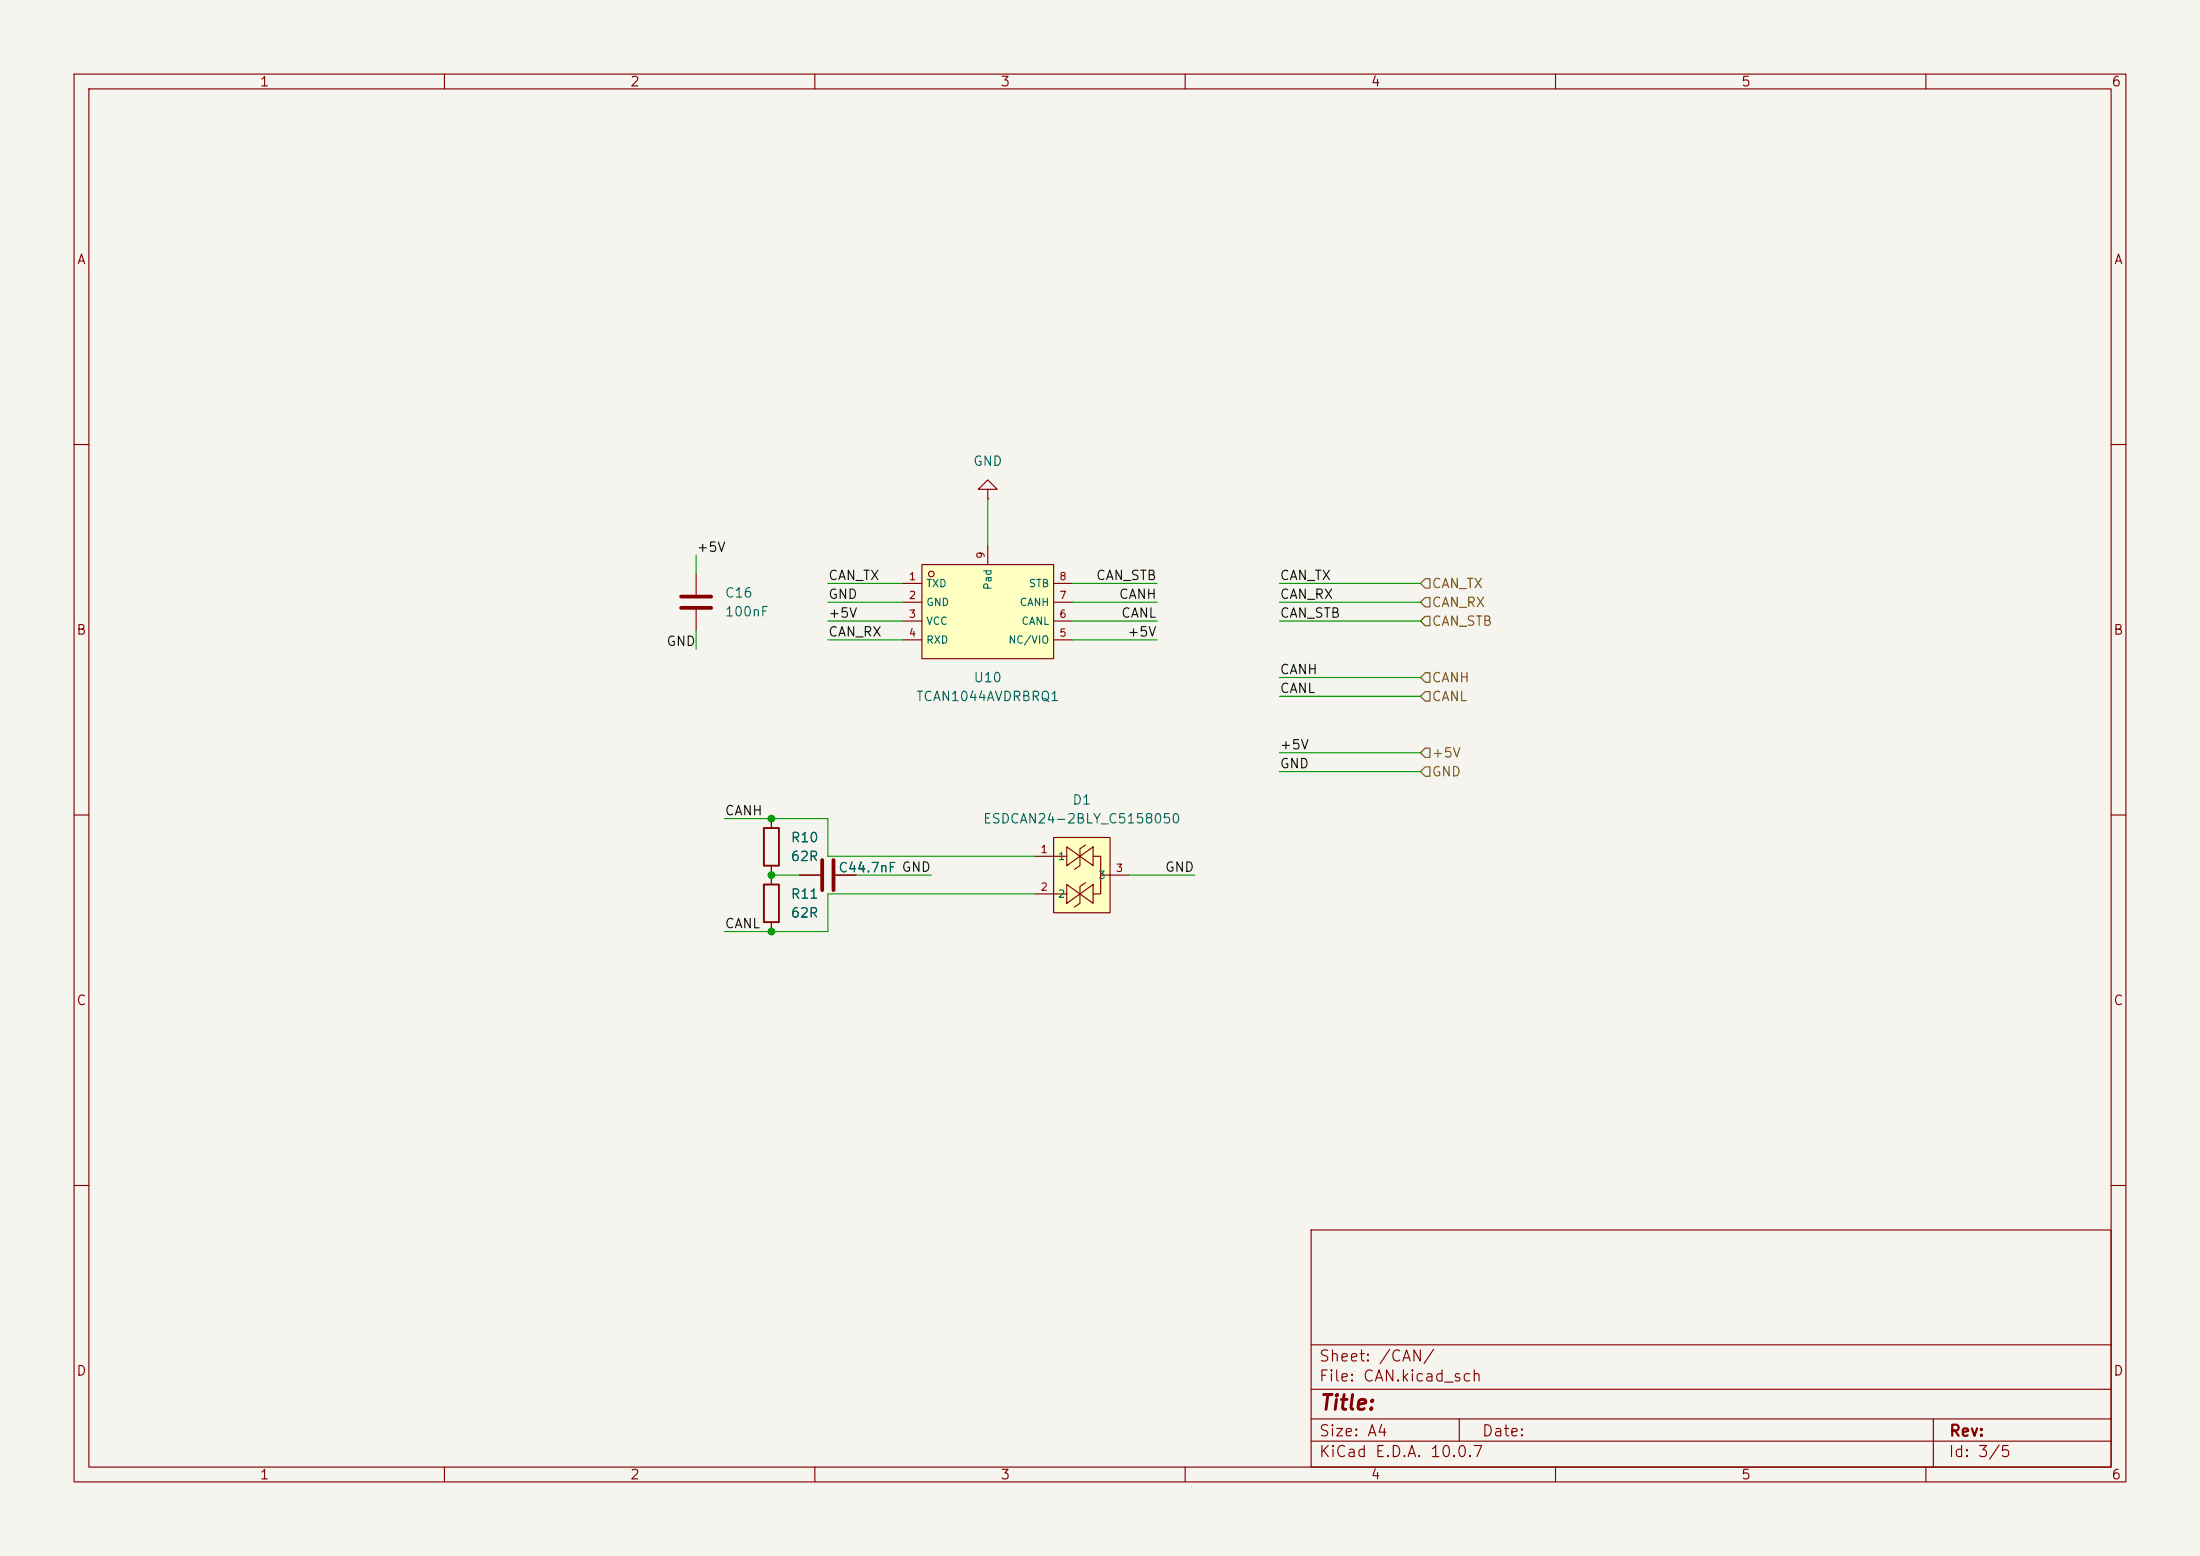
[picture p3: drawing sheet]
<svg xmlns="http://www.w3.org/2000/svg" width="297mm" height="210mm" viewBox="0 0 297 210" stroke-linecap="round" stroke-linejoin="round" font-family="sans-serif">
<path d="M0 0h297v210h-297z" fill="#f5f4ef" stroke="#f5f4ef" stroke-width=".14"/>
<g fill="none" stroke="#840000" stroke-width=".15">
<path d="M10 10h277v190h-277zM12 12h273v186h-273zM60 10v2M110 10v2M160 10v2M210 10v2M260 10v2M10 60h2M94 77.5v2.8M133.3 66h1.3l-1.3-1.2-1.2 1.2h1.2v1.3M133.3 67.3h.1M285 60h2"/>
<path d="M94 82.3v2.8M10 110h2M104.1 110.5v1.3M104.1 116.8v2.6M107.9 118.1h2.8M112.8 118.1h2.8M285 110h2M104.1 124.5v1.2M10 160h2M177 166h108v32h-108zM285 160h2M60 198v2"/>
<path d="M110 198v2M160 198v2M177 194.5h108M177 191.5h108M177 187.5h108M177 181.5h108M197 191.5v3M210 198v2M260 198v2M261 191.5v6.5"/>
</g>
<path d="M103.1 119.4h2.1v5.1h-2.1zM103.1 111.8h2.1v5h-2.1z" fill="none" stroke="#840000" stroke-width=".25"/>
<path d="M91.9 80.5h4.1M91.9 82h4.1M111 116.1v4M112.5 116.1v4" fill="none" stroke="#840000" stroke-width=".51"/>
<path d="M142.2 113h7.7v10.2h-7.7z" fill="#ffffc2"/>
<path d="M139.7 115.6h4.3M142.2 113h7.7v10.2h-7.7zM144 114.3l1.8 1.3-1.8 1.2zM144 119.4l1.8 1.3-1.8 1.2zM145.8 115.6l1.8-1.3v2.5zM146.6 114l-.8 .6v2.2l-.8 .5M146.6 119.1l-.8 .5v2.3l-.8 .5M147.6 115.6h1v5.1h-1M148.6 118.1h3.8M139.7 120.7h4.3M145.8 120.7l1.8-1.3v2.5z" fill="none" stroke="#840000" stroke-width=".15"/>
<path d="M124.5 76.2h17.7v12.7h-17.7z" fill="#ffffc2"/>
<circle cx="125.7" cy="77.5" r=".38" fill="#ffffc2" stroke="#ffffc2" stroke-width=".14"/>
<g fill="none" stroke="#840000" stroke-width=".15">
<path d="M121.9 78.7h2.6M124.5 76.2h17.7v12.7h-17.7zM133.3 73.7v2.5M142.2 78.7h2.6M121.9 81.3h2.6M121.9 83.8h2.6M121.9 86.4h2.6M142.2 81.3h2.6M142.2 83.8h2.6M142.2 86.4h2.6M104.1 110.5v1.3M104.1 116.8v2.6"/>
<path d="M107.9 118.1h2.8M112.8 118.1h2.8M104.1 124.5v1.2"/>
<circle cx="125.7" cy="77.5" r=".38"/>
</g>
<path d="M192.4 78.1h.6v1.3h-.6l-.6-.7zM192.4 80.6h.6v1.3h-.6l-.6-.6zM192.4 90.8h.6v1.3h-.6l-.6-.7zM192.4 93.3h.6v1.3h-.6l-.6-.6zM192.4 83.2h.6v1.3h-.6l-.6-.7zM192.4 103.5h.6v1.3h-.6l-.6-.7zM192.4 101h.6v1.2h-.6l-.6-.6z" fill="none" stroke="#725600" stroke-width=".15"/>
<g fill="none" stroke="#009600" stroke-width=".15">
<path d="M94 74.9v2.6M111.8 78.7h10.1M133.3 67.3v6.4M144.8 78.7h11.4M172.7 78.7h19.1M94 85.1v2.5M111.8 81.3h10.1M111.8 83.8h10.1M111.8 86.4h10.1M144.8 81.3h11.4M144.8 83.8h11.4M144.8 86.4h11.4"/>
<path d="M172.7 81.3h19.1M172.7 83.8h19.1M172.7 91.4h19.1M172.7 94h19.1M97.8 110.5h14v5.1h27.9M104.1 118.1h3.8M115.6 118.1h10.1M152.4 118.1h8.9M172.7 104.1h19.1M172.7 101.6h19.1M139.7 120.7h-27.9v5h-14"/>
</g>
<g fill="#009600" stroke="#009600" stroke-width=".14">
<circle cx="104.1" cy="110.5" r=".46"/>
<circle cx="104.1" cy="125.7" r=".46"/>
<circle cx="104.1" cy="118.1" r=".46"/>
</g>
<text font-size="2" fill="#840000" x="178" y="190.8">Title:</text>
<g font-size="1.5" fill="#840000">
<text x="178" y="184.1">Sheet: /CAN/</text>
<text x="178" y="186.8">File: CAN.kicad_sch</text>
<text x="178" y="197">KiCad E.D.A. 10.0.7</text>
<text x="178" y="194.2">Size: A4</text>
<text x="200" y="194.2">Date:</text>
<text x="263" y="197">Id: 3/5</text>
<text x="263" y="194.2">Rev:</text>
</g>
<g font-size="1.3" fill="#840000">
<text x="35" y="12">1</text>
<text x="85" y="12">2</text>
<text x="135" y="12">3</text>
<text x="185" y="12">4</text>
<text x="235" y="12">5</text>
<text x="285" y="12">6</text>
<text x="10.3" y="36">A</text>
<text x="285.3" y="36">A</text>
<text x="10.2" y="86">B</text>
<text x="285.2" y="86">B</text>
<text x="10.2" y="136">C</text>
<text x="285.2" y="136">C</text>
<text x="10.2" y="186">D</text>
<text x="285.2" y="186">D</text>
<text x="35" y="200">1</text>
<text x="85" y="200">2</text>
<text x="135" y="200">3</text>
<text x="185" y="200">4</text>
<text x="235" y="200">5</text>
<text x="285" y="200">6</text>
</g>
<g font-size="1.3" fill="#006464">
<text x="131.3" y="63.2">GND</text>
<text x="97.8" y="81">C16</text>
<text x="97.8" y="83.5">100nF</text>
<text x="123.6" y="94.9">TCAN1044AVDRBRQ1</text>
<text x="131.3" y="92.4">U10</text>
<text x="106.7" y="114">R10</text>
<text x="132.6" y="111.5">ESDCAN24-2BLY_C5158050</text>
<text x="144.7" y="108.9">D1</text>
<text x="106.7" y="116.5">62R</text>
<text x="113.1" y="118.1">C44.7nF GND</text>
<text x="113.1" y="118.1">C44.7nF</text>
<text x="106.7" y="121.6">R11</text>
<text x="106.7" y="124.2">62R</text>
</g>
<g font-size="1.3" fill="#0f0f0f">
<text x="94" y="74.8">+5V</text>
<text x="111.7" y="81.2">GND</text>
<text x="111.7" y="83.7">+5V</text>
<text x="111.7" y="78.6">CAN_TX</text>
<text x="147.9" y="78.6">CAN_STB</text>
<text x="151" y="81.2">CANH</text>
<text x="151.3" y="83.7">CANL</text>
<text x="172.7" y="83.7">CAN_STB</text>
<text x="172.7" y="78.6">CAN_TX</text>
<text x="172.7" y="81.2">CAN_RX</text>
<text x="89.9" y="87.5">GND</text>
<text x="111.7" y="86.2">CAN_RX</text>
<text x="152.1" y="86.2">+5V</text>
<text x="172.7" y="91.3">CANH</text>
<text x="172.7" y="93.9">CANL</text>
<text x="172.7" y="101.5">+5V</text>
<text x="172.7" y="104">GND</text>
<text x="97.8" y="110.4">CANH</text>
<text x="157.2" y="118">GND</text>
<text x="97.8" y="125.6">CANL</text>
</g>
<g font-size="1.3" fill="#725600">
<text x="193.2" y="82.2">CAN_RX</text>
<text x="193.2" y="79.7">CAN_TX</text>
<text x="193.2" y="84.8">CAN_STB</text>
<text x="193.2" y="92.4">CANH</text>
<text x="193.2" y="94.9">CANL</text>
<text x="193.2" y="105.1">GND</text>
<text x="193.2" y="102.6">+5V</text>
</g>
<g font-size="1" fill="#a90000">
<text x="133.2" y="75.5" transform="rotate(-90 133.2 75.5)">9</text>
<text x="122.6" y="78.6">1</text>
<text x="122.6" y="81.1">2</text>
<text x="122.6" y="83.6">3</text>
<text x="142.9" y="83.6">6</text>
<text x="142.9" y="81.1">7</text>
<text x="142.9" y="78.6">8</text>
<text x="122.6" y="86.2">4</text>
<text x="142.9" y="86.2">5</text>
<text x="140.4" y="115.4">1</text>
<text x="150.6" y="117.9">3</text>
<text x="140.4" y="120.5">2</text>
</g>
<g font-size="1" fill="#006464">
<text x="125" y="79.5">TXD</text>
<text x="125" y="82">GND</text>
<text x="134.1" y="79.7" transform="rotate(-90 134.1 79.7)">Pad</text>
<text x="137.6" y="82">CANH</text>
<text x="138.8" y="79.5">STB</text>
<text x="125" y="84.6">VCC</text>
<text x="125" y="87.1">RXD</text>
<text x="136.1" y="87.1">NC/VIO</text>
<text x="137.8" y="84.6">CANL</text>
<text x="142.7" y="116.3">1</text>
<text x="148.2" y="118.9">3</text>
<text x="142.7" y="121.4">2</text>
</g>
</svg>
